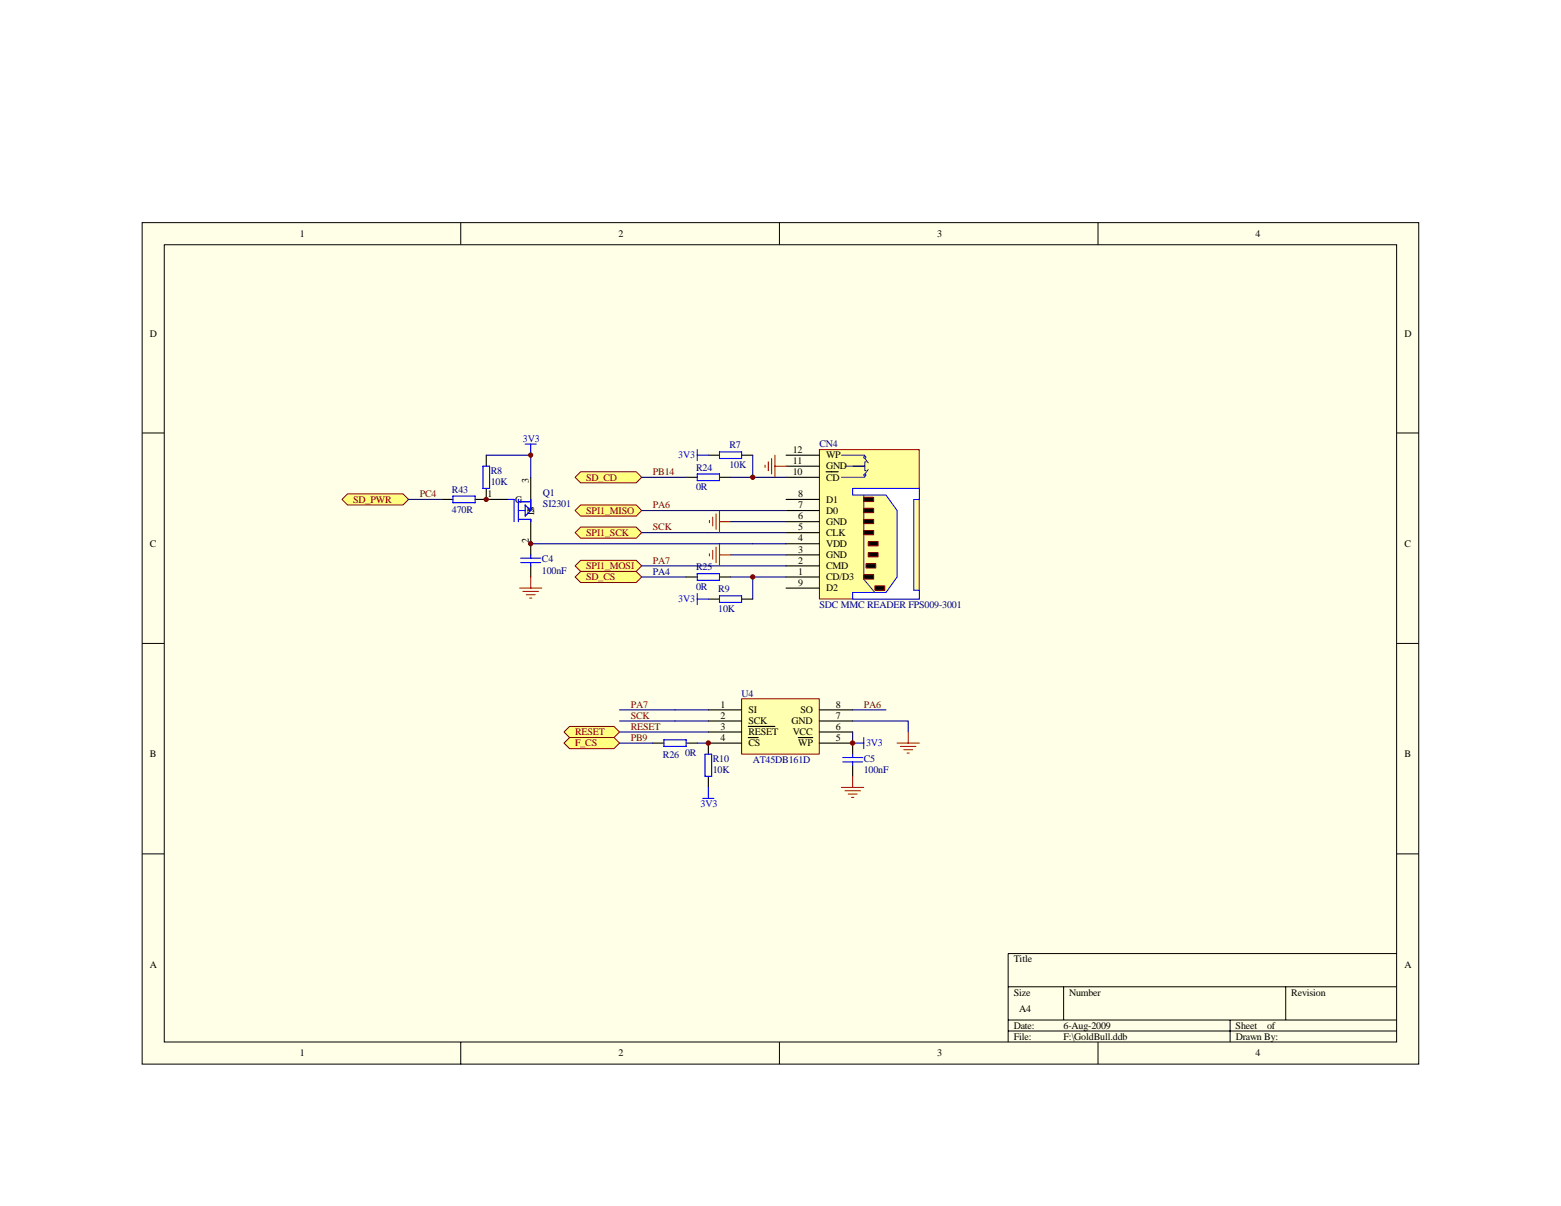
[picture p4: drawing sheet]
<svg xmlns="http://www.w3.org/2000/svg" width="279mm" height="216mm" viewBox="0 0 279 216" stroke-linecap="round" stroke-linejoin="round" font-family="sans-serif">
<path d="M25.4 39.9h228.5v150.6h-228.5z" fill="#ffffe8"/>
<g fill="none" stroke="#000" stroke-width=".18">
<path d="M25.4 39.9h228.5v150.6h-228.5zM82.5 39.9v3.9M139.5 39.9v3.9M196.5 39.9v3.9M29.4 43.8h220.6v142.7h-220.6zM25.4 77.5h4M250 77.5h4M25.4 115.2h4M250 115.2h4M25.4 152.9h4M250 152.9h4M180.4 176.7h69.6"/>
<path d="M190.4 176.7v5.9M230.1 176.7v5.9M250 170.7h-69.6v15.9M82.5 186.6v3.9M139.5 186.6v3.9M180.4 182.6h69.6M180.4 184.6h69.6M196.5 186.6v3.9M220.2 182.6v4"/>
</g>
<path d="M146.7 80.5h17.8v26.7h-17.8z" fill="#ffff9d"/>
<path d="M146.7 80.5h17.8v26.7h-17.8z" fill="none" stroke="#800000" stroke-width=".18"/>
<path d="M152.6 87.4h11.9v2h-.9v16.3h.9v1.6h-11.9v-1.2h6l2-2.8v-11.9l-2-2.8h-6z" fill-rule="evenodd" fill="#fff" stroke="#00f" stroke-width=".18"/>
<path d="M150.6 81.5h4.2v.2M152.6 83.5h2.2v.8h.2M154.6 88.6v15.1l2 2.4M154.8 85.3v.1h-4.2M154.8 82.1l.6 .8M155 82.7h-.2v.8h-3.6M155.4 84.1l-.6 .8" fill="none" stroke="#400080" stroke-width=".18"/>
<g fill="none" stroke="#000" stroke-width=".2">
<path d="M140.7 89.4h6M140.7 95.4h6M140.7 91.4h6M140.7 93.4h6M140.7 97.3h6M140.7 99.3h6M140.7 85.4h6M140.7 83.5h6M140.7 81.5h6M147.8 84.5h2.2M140.7 101.3h6M140.7 103.3h6"/>
<path d="M140.7 105.3h6"/>
</g>
<path d="M154.6 95h1.8v.7h-1.8zM154.6 93h1.8v.7h-1.8zM154.6 91h1.8v.8h-1.8zM154.6 89h1.8v.8h-1.8zM155.4 99h1.8v.7h-1.8zM155.4 97h1.8v.7h-1.8zM154.6 102.9h1.8v.8h-1.8zM155 100.9h1.8v.8h-1.8zM156.6 104.9h1.8v.7h-1.8z" fill="#000"/>
<path d="M154.6 95h1.8v.7h-1.8zM154.6 93h1.8v.7h-1.8zM154.6 91h1.8v.8h-1.8zM154.6 89h1.8v.8h-1.8zM155.4 98.9h1.8v.8h-1.8zM155.4 96.9h1.8v.8h-1.8zM154.6 102.9h1.8v.8h-1.8zM155 100.9h1.8v.8h-1.8zM156.6 104.9h1.8v.7h-1.8z" fill="none" stroke="#800000" stroke-width=".18"/>
<g fill="none" stroke="#00f" stroke-width=".18">
<circle cx="154.8" cy="81.9" r=".19"/>
<circle cx="154.8" cy="85" r=".19"/>
</g>
<path d="M114.9 95.4h25.8M114.9 91.4h25.8M130.8 99.3h9.9M130.8 93.4h9.9M134.7 97.3h6M114.9 101.3h25.8" fill="none" stroke="#000080" stroke-width=".2"/>
<path d="M127 93.2v.4M127 99.1v.4M127.6 92.6v1.6M127.6 98.5v1.6M128.2 92v2.8M128.2 97.9v2.8M128.8 91.4v4M128.8 97.3v4M128.8 99.3h2M128.8 93.4h2" fill="none" stroke="#f00" stroke-width=".2"/>
<path d="M94 79.5h2M95 79.5v2" fill="none" stroke="#00f" stroke-width=".2"/>
<g fill="#ffff80" stroke="#800000" stroke-width=".18">
<path d="M102.9 91.4l1-1h10l1 1-1 1h-10z" fill-rule="evenodd"/>
<path d="M102.9 95.4l1-1h10l1 1-1 1h-10z" fill-rule="evenodd"/>
<path d="M102.9 101.3l1-1h10l1 1-1 1h-10z" fill-rule="evenodd"/>
<path d="M102.9 103.3l1-1h10l1 1-1 1h-10z" fill-rule="evenodd"/>
</g>
<path d="M136.9 83.3v.4M137.5 82.7v1.6M138.1 82.1v2.8M138.7 81.5v3.9M138.7 83.5h2" fill="none" stroke="#f00" stroke-width=".2"/>
<path d="M102.9 85.4l1-.9h10l1 .9-1 1h-10z" fill-rule="evenodd" fill="#ffff80" stroke="#800000" stroke-width=".18"/>
<path d="M122.8 85.4h2M126.8 81.5h2M128.8 85.4h2M132.7 81.5h2M122.8 103.3h2M126.8 107.3h2M128.8 103.3h2M132.7 107.3h2" fill="none" stroke="#000" stroke-width=".2"/>
<path d="M124.8 84.9h4v1.1h-4zM124.8 80.5v2M124.8 81.5h2M128.8 80.9h3.9v1.2h-3.9zM124.8 102.7h4v1.2h-4zM124.8 106.3v1.9M124.8 107.3h2M128.8 106.7h3.9v1.1h-3.9z" fill="none" stroke="#00f" stroke-width=".2"/>
<path d="M114.9 85.4h7.9M130.8 85.4h9.9M134.7 81.5v3.9M114.9 103.3h7.9M130.8 103.3h9.9M134.7 103.3v4" fill="none" stroke="#000080" stroke-width=".2"/>
<path d="M132.8 125.1h13.8v9.9h-13.8z" fill="#ffffb0"/>
<path d="M132.7 125.1h13.9v9.9h-13.9z" fill="none" stroke="#800000" stroke-width=".18"/>
<g fill="none" stroke="#000" stroke-width=".2">
<path d="M116.8 133h2M122.8 133h2M126.8 127.1h5.9M126.8 129.1h5.9M126.8 131h5.9M126.8 139v2M132.7 133h-5.9v2M133.9 130h4.8M133.9 132h1.8M142.9 132h2.6M146.7 127.1h5.9M146.7 129.1h5.9"/>
<path d="M146.7 131h5.9M146.7 133h5.9"/>
</g>
<path d="M110.9 127.1h15.9M110.9 129.1h15.9M110.9 131h15.9M110.9 133h5.9M124.8 133h2M152.6 129.1h10v1.9M152.6 127.1h6M152.6 131v2" fill="none" stroke="#000080" stroke-width=".2"/>
<path d="M118.8 132.4h4v1.2h-4zM126.2 135h1.2v4h-1.2zM152.6 133h2M154.6 132v2M125.8 142.9h2M126.8 141v1.9" fill="none" stroke="#00f" stroke-width=".2"/>
<path d="M160.6 133h3.9M161.2 133.6h2.7M161.8 134.2h1.5M162.3 134.8h.5M162.6 131v2" fill="none" stroke="#f00" stroke-width=".2"/>
<g fill="#ffff80" stroke="#800000" stroke-width=".18">
<path d="M100.9 131l1-1h8l1 1-1 1h-8z" fill-rule="evenodd"/>
<path d="M101.9 132h8l1 1-1 1h-8l-1-1z" fill-rule="evenodd"/>
</g>
<g fill="#800000" stroke="#800000" stroke-width=".18">
<circle cx="134.7" cy="85.4" r=".39"/>
<circle cx="134.7" cy="103.3" r=".39"/>
<circle cx="95" cy="81.5" r=".38"/>
</g>
<path d="M79.1 89.4h2M85 89.4h6M87 81.5v2M87 87.4v2M95 85.4v4M95 93.4v3.9" fill="none" stroke="#000" stroke-width=".2"/>
<path d="M81.1 88.8h3.9v1.2h-3.9zM86.4 83.5h1.2v3.9h-1.2zM91 89.4h1v4M92.8 89.4v4M92.8 93h2.2v.4M92.8 89.8h2.2M92.8 91.4h1.2M94 90.4l1 1-1 1zM95 89.4v2" fill="none" stroke="#00f" stroke-width=".2"/>
<path d="M87 81.5h8v3.9M95 97.3h39.7" fill="none" stroke="#000080" stroke-width=".2"/>
<path d="M62.2 88.4h9.9l1 1-1 1h-9.9l-1-1z" fill-rule="evenodd" fill="#ffff80" stroke="#800000" stroke-width=".18"/>
<path d="M73.1 89.4h6" fill="none" stroke="#000080" stroke-width=".2"/>
<g fill="#800000" stroke="#800000" stroke-width=".18">
<circle cx="126.8" cy="133" r=".39"/>
<circle cx="87" cy="89.4" r=".39"/>
<circle cx="152.6" cy="133" r=".39"/>
<circle cx="95" cy="97.3" r=".39"/>
</g>
<path d="M95 97.3v2M95 101.3v2M152.6 133v2M152.6 137v2" fill="none" stroke="#000" stroke-width=".2"/>
<path d="M93.2 99.9h3.6M95 99.3v.6M93.2 100.7h3.6M95 100.7v.6M150.8 136.4h3.6M150.8 135.6h3.6M152.6 135v.6M152.6 136.4v.6" fill="none" stroke="#00f" stroke-width=".2"/>
<path d="M93 105.3h4M93.6 105.9h2.8M94.2 106.5h1.6M94.8 107.1h.4M95 103.3v2M152.6 139v2M150.6 141h4M151.2 141.6h2.8M151.8 142.2h1.6M152.4 142.7h.4" fill="none" stroke="#f00" stroke-width=".2"/>
<g font-size="1.8">
<text x="53.7" y="42.4">1</text>
<text x="110.7" y="42.4">2</text>
<text x="167.7" y="42.4">3</text>
<text x="224.7" y="42.4">4</text>
<text x="26.8" y="60.3">D</text>
<text x="251.4" y="60.3">D</text>
<text x="141.9" y="83.1">11</text>
<text x="141.9" y="81.1">12</text>
<text x="147.8" y="82.1">WP</text>
<text x="87.2" y="89">1</text>
<text x="92.2" y="90">G</text>
<text x="94.6" y="86.4" transform="rotate(-90 94.6 86.4)">3</text>
<text x="141.9" y="85">10</text>
<text x="142.9" y="89">8</text>
<text x="147.8" y="90">D1</text>
<text x="147.8" y="86">CD</text>
<text x="147.8" y="84">GND</text>
<text x="95.6" y="92.2" transform="rotate(-90 95.6 92.2)">DS</text>
<text x="142.9" y="95">5</text>
<text x="142.9" y="91">7</text>
<text x="142.9" y="93">6</text>
<text x="147.8" y="95.9">CLK</text>
<text x="147.8" y="92">D0</text>
<text x="147.8" y="94">GND</text>
<text x="26.8" y="97.9">C</text>
<text x="94.6" y="97.2" transform="rotate(-90 94.6 97.2)">2</text>
<text x="142.9" y="96.9">4</text>
<text x="142.9" y="98.9">3</text>
<text x="142.9" y="100.9">2</text>
<text x="147.8" y="97.9">VDD</text>
<text x="147.8" y="99.9">GND</text>
<text x="147.8" y="101.9">CMD</text>
<text x="251.4" y="97.9">C</text>
<text x="142.9" y="102.9">1</text>
<text x="142.9" y="104.9">9</text>
<text x="147.8" y="103.9">CD/D3</text>
<text x="147.8" y="105.9">D2</text>
<text x="129" y="126.7">1</text>
<text x="129" y="128.7">2</text>
<text x="129" y="130.6">3</text>
<text x="133.9" y="127.7">SI</text>
<text x="133.9" y="129.6">SCK</text>
<text x="133.9" y="131.6">RESET</text>
<text x="141.7" y="129.6">GND</text>
<text x="141.9" y="131.6">VCC</text>
<text x="143.3" y="127.7">SO</text>
<text x="149.6" y="126.7">8</text>
<text x="149.6" y="128.7">7</text>
<text x="149.6" y="130.6">6</text>
<text x="26.8" y="135.6">B</text>
<text x="129" y="132.6">4</text>
<text x="133.9" y="133.6">CS</text>
<text x="142.9" y="133.6">WP</text>
<text x="149.6" y="132.6">5</text>
<text x="251.4" y="135.6">B</text>
<text x="26.8" y="173.2">A</text>
<text x="181.4" y="172.3">Title</text>
<text x="251.4" y="173.2">A</text>
<text x="181.4" y="178.2">Size</text>
<text x="191.4" y="178.2">Number</text>
<text x="231.1" y="178.2">Revision</text>
<text x="181.4" y="184.2">Date:</text>
<text x="182.4" y="181.2">A4</text>
<text x="190.4" y="184.2">6-Aug-2009</text>
<text x="221.2" y="184.2">Sheet</text>
<text x="226.8" y="184.2">of</text>
<text x="53.7" y="189.1">1</text>
<text x="110.7" y="189.1">2</text>
<text x="167.7" y="189.1">3</text>
<text x="181.4" y="186.1">File:</text>
<text x="190.4" y="186.1">F:\GoldBull.ddb</text>
<text x="221.2" y="186.1">Drawn By:</text>
<text x="224.7" y="189.1">4</text>
</g>
<g font-size="1.8" fill="#00f">
<text x="93.6" y="79.1">3V3</text>
<text x="121.4" y="82.1">3V3</text>
<text x="121.4" y="107.8">3V3</text>
<text x="155" y="133.6">3V3</text>
<text x="125.4" y="144.5">3V3</text>
</g>
<g font-size="1.8" fill="#000080">
<text x="130.6" y="80.3">R7</text>
<text x="130.6" y="83.8">10K</text>
<text x="146.7" y="80.1">CN4</text>
<text x="80.9" y="88.2">R43</text>
<text x="87.8" y="84.8">R8</text>
<text x="87.8" y="86.8">10K</text>
<text x="97.2" y="88.8">Q1</text>
<text x="124.6" y="84.2">R24</text>
<text x="124.6" y="87.8">0R</text>
<text x="80.9" y="91.8">470R</text>
<text x="97.2" y="90.8">SI2301</text>
<text x="97" y="100.7">C4</text>
<text x="97" y="102.7">100nF</text>
<text x="116.8" y="102.9">PA4</text>
<text x="124.6" y="102.1">R25</text>
<text x="124.6" y="105.6">0R</text>
<text x="128.6" y="106">R9</text>
<text x="128.6" y="109.6">10K</text>
<text x="146.7" y="108.8">SDC MMC READER FPS009-3001</text>
<text x="132.7" y="124.7">U4</text>
<text x="118.6" y="135.8">R26</text>
<text x="122.6" y="135.4">0R</text>
<text x="127.6" y="136.4">R10</text>
<text x="134.7" y="136.6">AT45DB161D</text>
<text x="154.6" y="136.4">C5</text>
<text x="127.6" y="138.4">10K</text>
<text x="154.6" y="138.4">100nF</text>
</g>
<g font-size="1.8" fill="#800000">
<text x="63.2" y="90">SD_PWR</text>
<text x="75.1" y="89">PC4</text>
<text x="104.9" y="86">SD_CD</text>
<text x="116.8" y="85">PB14</text>
<text x="104.9" y="92">SPI1_MISO</text>
<text x="104.9" y="95.9">SPI1_SCK</text>
<text x="116.8" y="91">PA6</text>
<text x="116.8" y="95">SCK</text>
<text x="104.9" y="101.9">SPI1_MOSI</text>
<text x="116.8" y="100.9">PA7</text>
<text x="104.9" y="103.9">SD_CS</text>
<text x="102.9" y="131.6">RESET</text>
<text x="112.9" y="128.7">SCK</text>
<text x="112.9" y="126.7">PA7</text>
<text x="112.9" y="130.6">RESET</text>
<text x="154.6" y="126.7">PA6</text>
<text x="102.9" y="133.6">F_CS</text>
<text x="112.9" y="132.6">PB9</text>
</g>
</svg>
